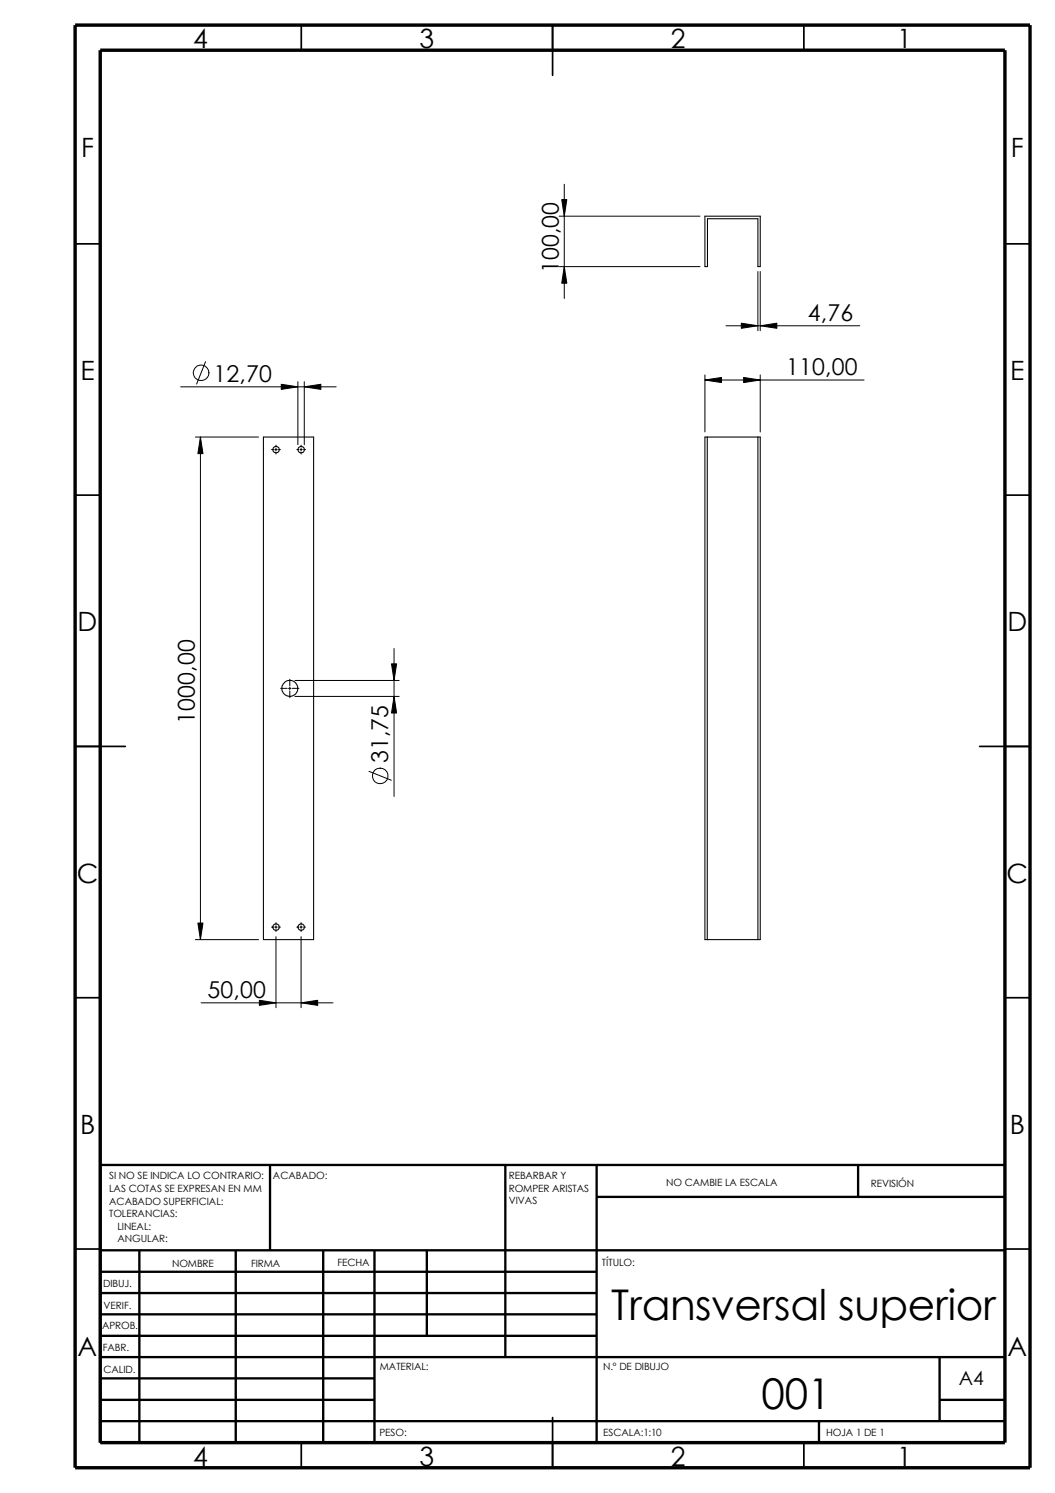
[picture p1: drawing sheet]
<svg xmlns="http://www.w3.org/2000/svg" width="210mm" height="297mm" viewBox="0 0 210 297" stroke-linecap="round" stroke-linejoin="round" font-family="sans-serif">
<g fill="none" stroke="#000" stroke-width=".34">
<path d="M59.9 5v5M109.9 5v10M159.9 5v5M14.9 48.5h5M199.9 48.5h5M14.9 98.5h5M199.9 98.5h5M14.9 148.5h10M194.9 148.5h10M14.9 198.5h5M199.9 198.5h5M14.9 248.5h5"/>
<path d="M199.9 248.5h5M59.9 287v5M109.9 282v10M159.9 287v5"/>
</g>
<g fill="none" stroke="#000" stroke-width=".47">
<path d="M53.7 231.8v17M100.5 231.8v38.2M118.7 238.1h81.2M118.7 231.8v55.2M170.7 231.8v6.3M199.9 231.8h-180v55.2M19.9 248.8h180M19.9 257.3h98.8M19.9 253h98.8M27.7 248.8v38.2M46.9 248.8v38.2M64.3 248.8v38.2"/>
<path d="M74.5 248.8v38.2M84.9 248.8v17M19.9 265.8h98.8M19.9 261.5h98.8M19.9 278.5h54.6M19.9 274.2h54.6M19.9 270h180M186.9 278.5h13M186.9 270v12.7M19.9 282.7h180M162.9 282.7v4.3"/>
</g>
<path d="M14.9 5h190v287h-190zM19.9 10h180v277h-180z" fill="none" stroke="#000" stroke-width=".68" stroke-linecap="butt"/>
<g fill="none" stroke="#000" stroke-width=".21">
<path d="M140.3 43h11v10h-.5v-9.5h-10v9.5h-.5zM52.4 87h10v99.9h-10zM140.3 87h11v99.9h-11zM140.7 87v99.9M150.8 87v99.9"/>
<circle cx="54.9" cy="89.5" r=".65"/>
<circle cx="59.9" cy="89.5" r=".65"/>
<circle cx="57.7" cy="137" r="1.58"/>
<circle cx="54.9" cy="184.5" r=".65"/>
<circle cx="59.9" cy="184.5" r=".65"/>
</g>
<g fill="none" stroke="#000" stroke-width=".2">
<path d="M111.8 39.7h1l-.5 3.3zM112.3 36.7v22.7M111.3 43h28M111.3 53h28M112.3 53l.5 3.3h-1zM150.8 54v11.8M151.3 54v11.8M35.9 77h31M40.9 72l-1.8 4.4M56 76.5l3.3 .5-3.3 .5zM59.3 75.9v12.6M60.5 77l3.3-.5v1z"/>
<path d="M60.5 75.9v12.6M140.3 75.6l3.3-.5v1zM140.3 74.6v11.3M140.3 75.6h31.6M144.4 64.8h26.7M147.5 64.3l3.3 .5-3.3 .5zM148 75.1l3.3 .5-3.3 .5zM151.3 64.8l3.3-.5v1zM151.3 74.6v11.3M38.9 87h12.5M39.9 87l.5 3.3h-1zM39.9 87v99.9"/>
<path d="M54 89.5h.4M54.7 89.5h.5M54.9 88.6v.3M54.9 89.2v.5M54.9 90v.3M55.4 89.5h.4M59.1 89.5h.3M59.7 89.5h.5M59.9 88.6v.3M59.9 89.2v.5M59.9 90v.3M60.4 89.5h.4"/>
<path d="M55.8 136.9h1.3M57.4 136.9h.5M57.7 135.1v1.3M57.7 136.7v.5M57.7 137.5v1.3M58.2 136.9h1.3M58.7 135.4h20.7M58.7 138.6h20.7M77.9 132.1h1l-.5 3.3zM78.4 138.6l.5 3.3h-1zM78.4 129v29.5M73.4 153.5l4.5 1.7"/>
<path d="M38.9 186.9h12.5M39.4 183.6h1l-.5 3.3zM40 199.5h26.3M51.6 199l3.3 .5-3.3 .5zM54 184.4h.4M54.7 184.4h.5M54.9 183.6v.3M54.9 184.2v.5M54.9 185v.3M54.9 186.4v14.1M55.4 184.4h.4M59.1 184.4h.3"/>
<path d="M59.7 184.4h.5M59.9 199.5l3.3-.5v1zM59.9 183.6v.3M59.9 184.2v.5M59.9 185v.3M59.9 186.4v14.1M60.4 184.4h.4"/>
<circle cx="40" cy="74.2" r="1.56"/>
<circle cx="75.6" cy="154.4" r="1.56"/>
</g>
<g fill="#000">
<path d="M111.8 39.7h1l-.5 3.3zM112.3 53l.5 3.3h-1zM56 76.5l3.3 .5-3.3 .5zM60.5 77l3.3-.5v1zM140.3 75.6l3.3-.5v1zM147.5 64.3l3.3 .5-3.3 .5zM151.3 64.8l3.3-.5v1zM148 75.1l3.3 .5-3.3 .5zM39.9 87l.5 3.3h-1zM77.9 132.1h1l-.5 3.3zM78.4 138.6l.5 3.3h-1zM39.4 183.6h1l-.5 3.3z"/>
<path d="M51.6 199l3.3 .5-3.3 .5zM59.9 199.5l3.3-.5v1z"/>
</g>
<g font-size="8.4">
<text x="121.6" y="262.7">Transversal superior</text>
<text x="151.5" y="280.3">001</text>
</g>
<g font-size="5.3">
<text x="38.4" y="9.6">4</text>
<text x="83.4" y="9.6">3</text>
<text x="133.5" y="9.6">2</text>
<text x="178.5" y="9.6">1</text>
<text x="16.1" y="31.3">F</text>
<text x="201.1" y="31.3">F</text>
<text x="16" y="75.6">E</text>
<text x="201" y="75.6">E</text>
<text x="15.5" y="125.6">D</text>
<text x="200.4" y="125.6">D</text>
<text x="15.3" y="175.6">C</text>
<text x="200.3" y="175.6">C</text>
<text x="15.9" y="225.6">B</text>
<text x="200.9" y="225.6">B</text>
<text x="15.5" y="269.8">A</text>
<text x="200.4" y="269.8">A</text>
<text x="38.4" y="291.6">4</text>
<text x="83.4" y="291.6">3</text>
<text x="133.5" y="291.6">2</text>
<text x="178.5" y="291.6">1</text>
</g>
<g font-size="4.6">
<text x="111.2" y="54.4" transform="rotate(-90 111.2 54.4)">100,00</text>
<text x="160.7" y="63.9">4,76</text>
<text x="42.5" y="76">12,70</text>
<text x="156.4" y="74.7">110,00</text>
<text x="38.8" y="144" transform="rotate(-90 38.8 144)">1000,00</text>
<text x="77.3" y="151.8" transform="rotate(-90 77.3 151.8)">31,75</text>
<text x="41.3" y="198.6">50,00</text>
</g>
<text font-size="3.9" x="190.8" y="275.5">A4</text>
<g font-size="2">
<text x="21.7" y="234.7">SI NO SE INDICA LO CONTRARIO:</text>
<text x="21.7" y="237.2">LAS COTAS SE EXPRESAN EN MM</text>
<text x="21.7" y="239.6">ACABADO SUPERFICIAL:</text>
<text x="54.3" y="234.7">ACABADO:</text>
<text x="101.2" y="239.6">VIVAS</text>
<text x="101.2" y="234.6">REBARBAR Y</text>
<text x="101.2" y="237.1">ROMPER ARISTAS</text>
<text x="132.5" y="236">NO CAMBIE LA ESCALA</text>
<text x="173.3" y="236.2">REVISIÓN</text>
<text x="21.7" y="242.1">TOLERANCIAS:</text>
<text x="23.4" y="244.6">LINEAL:</text>
<text x="23.4" y="247.1">ANGULAR:</text>
<text x="67.1" y="252">FECHA</text>
<text x="119.8" y="252">TÍTULO:</text>
<text x="20.5" y="256.1">DIBUJ.</text>
<text x="34.2" y="252.1">NOMBRE</text>
<text x="50" y="252">FIRMA</text>
<text x="20.6" y="260.4">VERIF.</text>
<text x="20.3" y="264.5">APROB.</text>
<text x="20.4" y="268.8">FABR.</text>
<text x="20.6" y="273.2">CALID.</text>
<text x="75.6" y="272.6">MATERIAL:</text>
<text x="120" y="272.6">N.º DE DIBUJO</text>
<text x="75.5" y="285.6">PESO:</text>
<text x="120" y="285.7">ESCALA:1:10</text>
<text x="164.4" y="285.7">HOJA 1 DE 1</text>
</g>
</svg>
